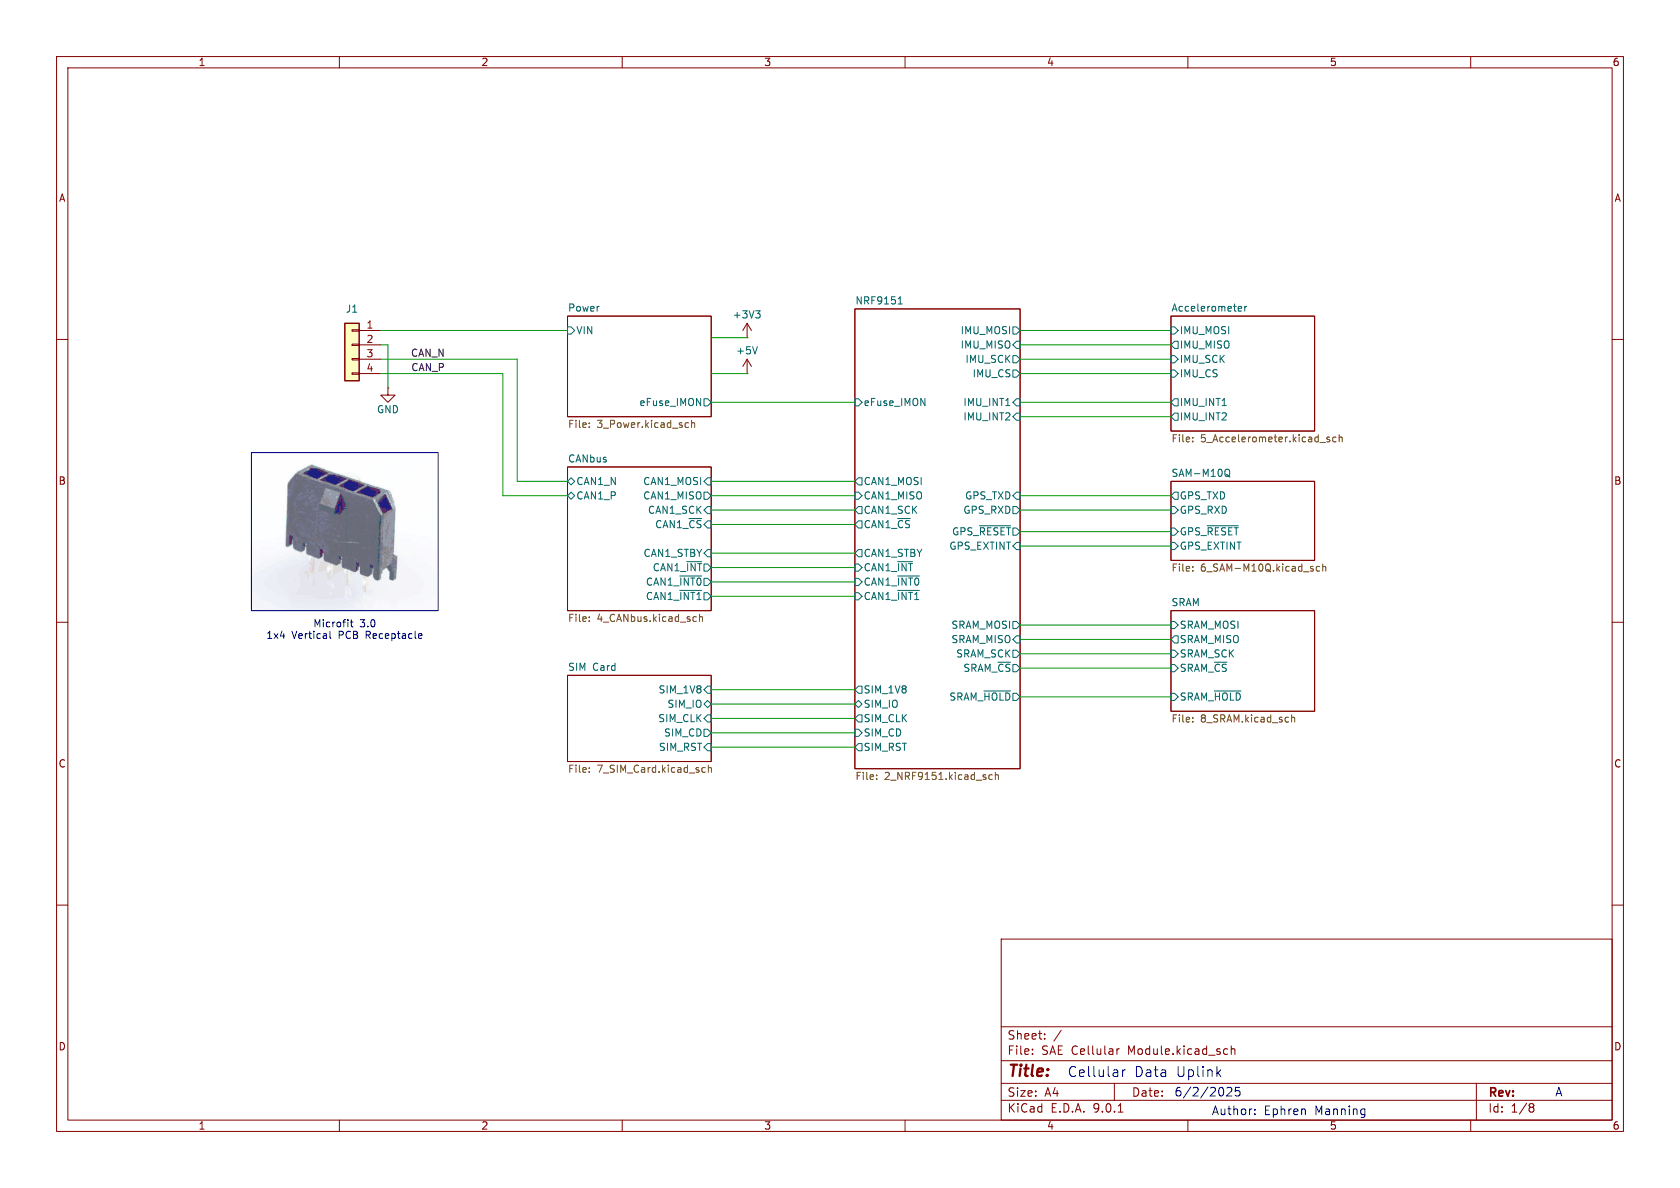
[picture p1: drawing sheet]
(kicad_sch
 (version 20250114)
 (generator "eeschema")
 (generator_version "9.0")
 (paper "A4")
 (lib_symbols
  (symbol "Connector_Generic:Conn_01x04"
   (pin_names
    (offset 1.016) (hide yes)) (exclude_from_sim no) (in_bom yes) (on_board yes)
   (property "Reference" "J" (at 0 5.08 0) (effects (font (size 1.27 1.27))))
   (property "Value" "Conn_01x04" (at 0 -7.62 0) (effects (font (size 1.27 1.27))))
   (property "Footprint" "" (at 0 0 0) (effects (font (size 1.27 1.27)) (hide yes)))
   (property "Datasheet" "~" (at 0 0 0) (effects (font (size 1.27 1.27)) (hide yes)))
   (property "Description" "Generic connector, single row, 01x04, script generated (kicad-library-utils/schlib/autogen/connector/)" (at 0 0 0) (effects (font (size 1.27 1.27)) (hide yes)))
   (symbol "Conn_01x04_1_1"
    (rectangle (start -1.27 3.81) (end 1.27 -6.35) (stroke (width 0.254) (type default)) (fill (type background)))
    (rectangle (start -1.27 2.667) (end 0 2.413) (stroke (width 0.1524) (type default)) (fill (type none)))
    (rectangle (start -1.27 0.127) (end 0 -0.127) (stroke (width 0.1524) (type default)) (fill (type none)))
    (rectangle (start -1.27 -2.413) (end 0 -2.667) (stroke (width 0.1524) (type default)) (fill (type none)))
    (rectangle (start -1.27 -4.953) (end 0 -5.207) (stroke (width 0.1524) (type default)) (fill (type none)))
    (pin passive line (at -5.08 2.54 0) (length 3.81) (name "Pin_1" (effects (font (size 1.27 1.27)))) (number "1" (effects (font (size 1.27 1.27)))))
    (pin passive line (at -5.08 0 0) (length 3.81) (name "Pin_2" (effects (font (size 1.27 1.27)))) (number "2" (effects (font (size 1.27 1.27)))))
    (pin passive line (at -5.08 -2.54 0) (length 3.81) (name "Pin_3" (effects (font (size 1.27 1.27)))) (number "3" (effects (font (size 1.27 1.27)))))
    (pin passive line (at -5.08 -5.08 0) (length 3.81) (name "Pin_4" (effects (font (size 1.27 1.27)))) (number "4" (effects (font (size 1.27 1.27))))))
   (embedded_fonts no))
  (symbol "power:+3V3"
   (power)
   (pin_numbers (hide yes))
   (pin_names
    (offset 0) (hide yes)) (exclude_from_sim no) (in_bom yes) (on_board yes)
   (property "Reference" "#PWR" (at 0 -3.81 0) (effects (font (size 1.27 1.27)) (hide yes)))
   (property "Value" "+3V3" (at 0 3.556 0) (effects (font (size 1.27 1.27))))
   (property "Footprint" "" (at 0 0 0) (effects (font (size 1.27 1.27)) (hide yes)))
   (property "Datasheet" "" (at 0 0 0) (effects (font (size 1.27 1.27)) (hide yes)))
   (property "Description" "Power symbol creates a global label with name \"+3V3\"" (at 0 0 0) (effects (font (size 1.27 1.27)) (hide yes)))
   (symbol "+3V3_0_1"
    (polyline (pts (xy -0.762 1.27) (xy 0 2.54)) (stroke (width 0) (type default)) (fill (type none)))
    (polyline (pts (xy 0 2.54) (xy 0.762 1.27)) (stroke (width 0) (type default)) (fill (type none)))
    (polyline (pts (xy 0 0) (xy 0 2.54)) (stroke (width 0) (type default)) (fill (type none))))
   (symbol "+3V3_1_1"
    (pin power_in line (at 0 0 90) (length 0) (name "~" (effects (font (size 1.27 1.27)))) (number "1" (effects (font (size 1.27 1.27))))))
   (embedded_fonts no))
  (symbol "power:GND"
   (power)
   (pin_numbers (hide yes))
   (pin_names
    (offset 0) (hide yes)) (exclude_from_sim no) (in_bom yes) (on_board yes)
   (property "Reference" "#PWR" (at 0 -6.35 0) (effects (font (size 1.27 1.27)) (hide yes)))
   (property "Value" "GND" (at 0 -3.81 0) (effects (font (size 1.27 1.27))))
   (property "Footprint" "" (at 0 0 0) (effects (font (size 1.27 1.27)) (hide yes)))
   (property "Datasheet" "" (at 0 0 0) (effects (font (size 1.27 1.27)) (hide yes)))
   (property "Description" "Power symbol creates a global label with name \"GND\" , ground" (at 0 0 0) (effects (font (size 1.27 1.27)) (hide yes)))
   (symbol "GND_0_1"
    (polyline (pts (xy 0 0) (xy 0 -1.27) (xy 1.27 -1.27) (xy 0 -2.54) (xy -1.27 -1.27) (xy 0 -1.27)) (stroke (width 0) (type default)) (fill (type none))))
   (symbol "GND_1_1"
    (pin power_in line (at 0 0 270) (length 0) (name "~" (effects (font (size 1.27 1.27)))) (number "1" (effects (font (size 1.27 1.27))))))
   (embedded_fonts no)))
 (rectangle
  (start 44.45 80.01)
  (end 77.47 107.95)
  (stroke (width 0) (type default))
  (fill (type none)))
 (text "Cellular Data Uplink\n"
  (exclude_from_sim no)
  (at 202.438 189.738 0)
  (effects (font (size 1.778 1.778))))
 (text "Author: Ephren Manning\n"
  (exclude_from_sim no)
  (at 214.122 196.596 0)
  (effects (font (size 1.524 1.524)) (justify left)))
 (text "A"
  (exclude_from_sim no)
  (at 275.59 193.294 0)
  (effects (font (size 1.524 1.524))))
 (text "Microfit 3.0\n1x4 Vertical PCB Receptacle\n"
  (exclude_from_sim no)
  (at 60.96 111.506 0)
  (effects (font (size 1.27 1.27))))
 (text "6/2/2025\n"
  (exclude_from_sim no)
  (at 207.518 193.294 0)
  (effects (font (size 1.524 1.524)) (justify left)))
 (wire
  (pts (xy 91.44 85.09) (xy 91.44 63.5))
  (stroke (width 0) (type default)))
 (wire
  (pts (xy 180.34 63.5) (xy 207.01 63.5))
  (stroke (width 0) (type default)))
 (wire
  (pts (xy 180.34 118.11) (xy 207.01 118.11))
  (stroke (width 0) (type default)))
 (wire
  (pts (xy 125.73 85.09) (xy 151.13 85.09))
  (stroke (width 0) (type default)))
 (wire
  (pts (xy 125.73 102.87) (xy 151.13 102.87))
  (stroke (width 0) (type default)))
 (wire
  (pts (xy 180.34 93.98) (xy 207.01 93.98))
  (stroke (width 0) (type default)))
 (wire
  (pts (xy 180.34 87.63) (xy 207.01 87.63))
  (stroke (width 0) (type default)))
 (wire
  (pts (xy 67.31 63.5) (xy 91.44 63.5))
  (stroke (width 0) (type default)))
 (wire
  (pts (xy 67.31 58.42) (xy 100.33 58.42))
  (stroke (width 0) (type default)))
 (wire
  (pts (xy 88.9 87.63) (xy 88.9 66.04))
  (stroke (width 0) (type default)))
 (wire
  (pts (xy 67.31 66.04) (xy 88.9 66.04))
  (stroke (width 0) (type default)))
 (wire
  (pts (xy 125.73 97.79) (xy 151.13 97.79))
  (stroke (width 0) (type default)))
 (wire
  (pts (xy 125.73 127) (xy 151.13 127))
  (stroke (width 0) (type default)))
 (wire
  (pts (xy 180.34 113.03) (xy 207.01 113.03))
  (stroke (width 0) (type default)))
 (wire
  (pts (xy 180.34 66.04) (xy 207.01 66.04))
  (stroke (width 0) (type default)))
 (wire
  (pts (xy 180.34 110.49) (xy 207.01 110.49))
  (stroke (width 0) (type default)))
 (wire
  (pts (xy 67.31 60.96) (xy 68.58 60.96))
  (stroke (width 0) (type default)))
 (wire
  (pts (xy 125.73 100.33) (xy 151.13 100.33))
  (stroke (width 0) (type default)))
 (wire
  (pts (xy 125.73 66.04) (xy 132.08 66.04))
  (stroke (width 0) (type default)))
 (wire
  (pts (xy 68.58 60.96) (xy 68.58 68.58))
  (stroke (width 0) (type default)))
 (wire
  (pts (xy 180.34 115.57) (xy 207.01 115.57))
  (stroke (width 0) (type default)))
 (wire
  (pts (xy 180.34 96.52) (xy 207.01 96.52))
  (stroke (width 0) (type default)))
 (wire
  (pts (xy 100.33 85.09) (xy 91.44 85.09))
  (stroke (width 0) (type default)))
 (wire
  (pts (xy 125.73 90.17) (xy 151.13 90.17))
  (stroke (width 0) (type default)))
 (wire
  (pts (xy 125.73 124.46) (xy 151.13 124.46))
  (stroke (width 0) (type default)))
 (wire
  (pts (xy 125.73 87.63) (xy 151.13 87.63))
  (stroke (width 0) (type default)))
 (wire
  (pts (xy 180.34 90.17) (xy 207.01 90.17))
  (stroke (width 0) (type default)))
 (wire
  (pts (xy 125.73 132.08) (xy 151.13 132.08))
  (stroke (width 0) (type default)))
 (wire
  (pts (xy 180.34 123.19) (xy 207.01 123.19))
  (stroke (width 0) (type default)))
 (wire
  (pts (xy 125.73 71.12) (xy 151.13 71.12))
  (stroke (width 0) (type default)))
 (wire
  (pts (xy 180.34 71.12) (xy 207.01 71.12))
  (stroke (width 0) (type default)))
 (wire
  (pts (xy 100.33 87.63) (xy 88.9 87.63))
  (stroke (width 0) (type default)))
 (wire
  (pts (xy 125.73 105.41) (xy 151.13 105.41))
  (stroke (width 0) (type default)))
 (wire
  (pts (xy 125.73 92.71) (xy 151.13 92.71))
  (stroke (width 0) (type default)))
 (wire
  (pts (xy 180.34 58.42) (xy 207.01 58.42))
  (stroke (width 0) (type default)))
 (wire
  (pts (xy 125.73 129.54) (xy 151.13 129.54))
  (stroke (width 0) (type default)))
 (wire
  (pts (xy 180.34 73.66) (xy 207.01 73.66))
  (stroke (width 0) (type default)))
 (wire
  (pts (xy 180.34 60.96) (xy 207.01 60.96))
  (stroke (width 0) (type default)))
 (wire
  (pts (xy 125.73 121.92) (xy 151.13 121.92))
  (stroke (width 0) (type default)))
 (wire
  (pts (xy 125.73 59.69) (xy 132.08 59.69))
  (stroke (width 0) (type default)))
 (image
  (at 60.96 93.98)
  (scale 0.326687)
  (data))
 (label "CAN_N"
  (at 78.74 63.5 180)
  (effects (font (size 1.27 1.27)) (justify right bottom)))
 (label "CAN_P"
  (at 78.74 66.04 180)
  (effects (font (size 1.27 1.27)) (justify right bottom)))
 (symbol
  (lib_id "power:+3V3")
  (at 132.08 59.69 0)
  (unit 1)
  (exclude_from_sim no)
  (in_bom yes)
  (on_board yes)
  (dnp no)
  (property "Reference" "#PWR01" (at 132.08 63.5 0) (effects (font (size 1.27 1.27)) (hide yes)))
  (property "Value" "+3V3" (at 132.08 55.626 0) (effects (font (size 1.27 1.27))))
  (property "Footprint" "" (at 132.08 59.69 0) (effects (font (size 1.27 1.27)) (hide yes)))
  (property "Datasheet" "" (at 132.08 59.69 0) (effects (font (size 1.27 1.27)) (hide yes)))
  (property "Description" "Power symbol creates a global label with name \"+3V3\"" (at 132.08 59.69 0) (effects (font (size 1.27 1.27)) (hide yes)))
  (pin "1"))
 (symbol
  (lib_id "power:GND")
  (at 68.58 68.58 0)
  (unit 1)
  (exclude_from_sim no)
  (in_bom yes)
  (on_board yes)
  (dnp no)
  (property "Reference" "#PWR03" (at 68.58 74.93 0) (effects (font (size 1.27 1.27)) (hide yes)))
  (property "Value" "GND" (at 68.58 72.39 0) (effects (font (size 1.27 1.27))))
  (property "Footprint" "" (at 68.58 68.58 0) (effects (font (size 1.27 1.27)) (hide yes)))
  (property "Datasheet" "" (at 68.58 68.58 0) (effects (font (size 1.27 1.27)) (hide yes)))
  (property "Description" "Power symbol creates a global label with name \"GND\" , ground" (at 68.58 68.58 0) (effects (font (size 1.27 1.27)) (hide yes)))
  (pin "1"))
 (symbol
  (lib_id "Connector_Generic:Conn_01x04")
  (at 62.23 60.96 0)
  (mirror y)
  (unit 1)
  (exclude_from_sim no)
  (in_bom yes)
  (on_board yes)
  (dnp no)
  (fields_autoplaced yes)
  (property "Reference" "J1" (at 62.23 54.61 0) (effects (font (size 1.27 1.27))))
  (property "Value" "Microfit 3.0" (at 62.23 54.61 0) (effects (font (size 1.27 1.27)) (hide yes)))
  (property "Footprint" "436500428:CONN_SD-43650-010_04_MOL" (at 62.23 60.96 0) (effects (font (size 1.27 1.27)) (hide yes)))
  (property "Datasheet" "~" (at 62.23 60.96 0) (effects (font (size 1.27 1.27)) (hide yes)))
  (property "Description" "Generic connector, single row, 01x04, script generated (kicad-library-utils/schlib/autogen/connector/)" (at 62.23 60.96 0) (effects (font (size 1.27 1.27)) (hide yes)))
  (property "MPN" "0436500428" (at 62.23 60.96 0) (effects (font (size 1.27 1.27)) (hide yes)))
  (pin "1")
  (pin "3")
  (pin "2")
  (pin "4"))
 (symbol
  (lib_id "power:+3V3")
  (at 132.08 66.04 0)
  (unit 1)
  (exclude_from_sim no)
  (in_bom yes)
  (on_board yes)
  (dnp no)
  (property "Reference" "#PWR02" (at 132.08 69.85 0) (effects (font (size 1.27 1.27)) (hide yes)))
  (property "Value" "+5V" (at 132.08 61.976 0) (effects (font (size 1.27 1.27))))
  (property "Footprint" "" (at 132.08 66.04 0) (effects (font (size 1.27 1.27)) (hide yes)))
  (property "Datasheet" "" (at 132.08 66.04 0) (effects (font (size 1.27 1.27)) (hide yes)))
  (property "Description" "Power symbol creates a global label with name \"+3V3\"" (at 132.08 66.04 0) (effects (font (size 1.27 1.27)) (hide yes)))
  (pin "1"))
 (sheet
  (at 100.33 55.88)
  (size 25.4 17.78)
  (exclude_from_sim no)
  (in_bom yes)
  (on_board yes)
  (dnp no)
  (fields_autoplaced yes)
  (stroke (width 0.1524) (type solid))
  (fill (color 0 0 0 0.0000))
  (property "Sheetname" "Power" (at 100.33 55.1684 0) (effects (font (size 1.27 1.27)) (justify left bottom)))
  (property "Sheetfile" "3_Power.kicad_sch" (at 100.33 74.2446 0) (effects (font (size 1.27 1.27)) (justify left top)))
  (pin "VIN" input (at 100.33 58.42 180) (effects (font (size 1.27 1.27)) (justify left)))
  (pin "eFuse_IMON" output (at 125.73 71.12 0) (effects (font (size 1.27 1.27)) (justify right))))
 (sheet
  (at 207.01 85.09)
  (size 25.4 13.97)
  (exclude_from_sim no)
  (in_bom yes)
  (on_board yes)
  (dnp no)
  (fields_autoplaced yes)
  (stroke (width 0.1524) (type solid))
  (fill (color 0 0 0 0.0000))
  (property "Sheetname" "SAM-M10Q" (at 207.01 84.3784 0) (effects (font (size 1.27 1.27)) (justify left bottom)))
  (property "Sheetfile" "6_SAM-M10Q.kicad_sch" (at 207.01 99.6446 0) (effects (font (size 1.27 1.27)) (justify left top)))
  (pin "GPS_TXD" output (at 207.01 87.63 180) (effects (font (size 1.27 1.27)) (justify left)))
  (pin "GPS_EXTINT" input (at 207.01 96.52 180) (effects (font (size 1.27 1.27)) (justify left)))
  (pin "GPS_RXD" input (at 207.01 90.17 180) (effects (font (size 1.27 1.27)) (justify left)))
  (pin "GPS_~{RESET}" input (at 207.01 93.98 180) (effects (font (size 1.27 1.27)) (justify left))))
 (sheet
  (at 100.33 82.55)
  (size 25.4 25.4)
  (exclude_from_sim no)
  (in_bom yes)
  (on_board yes)
  (dnp no)
  (fields_autoplaced yes)
  (stroke (width 0.1524) (type solid))
  (fill (color 0 0 0 0.0000))
  (property "Sheetname" "CANbus" (at 100.33 81.8384 0) (effects (font (size 1.27 1.27)) (justify left bottom)))
  (property "Sheetfile" "4_CANbus.kicad_sch" (at 100.33 108.5346 0) (effects (font (size 1.27 1.27)) (justify left top)))
  (pin "CAN1_N" bidirectional (at 100.33 85.09 180) (effects (font (size 1.27 1.27)) (justify left)))
  (pin "CAN1_P" bidirectional (at 100.33 87.63 180) (effects (font (size 1.27 1.27)) (justify left)))
  (pin "CAN1_STBY" input (at 125.73 97.79 0) (effects (font (size 1.27 1.27)) (justify right)))
  (pin "CAN1_SCK" input (at 125.73 90.17 0) (effects (font (size 1.27 1.27)) (justify right)))
  (pin "CAN1_~{INT}" output (at 125.73 100.33 0) (effects (font (size 1.27 1.27)) (justify right)))
  (pin "CAN1_MOSI" input (at 125.73 85.09 0) (effects (font (size 1.27 1.27)) (justify right)))
  (pin "CAN1_~{CS}" input (at 125.73 92.71 0) (effects (font (size 1.27 1.27)) (justify right)))
  (pin "CAN1_MISO" output (at 125.73 87.63 0) (effects (font (size 1.27 1.27)) (justify right)))
  (pin "CAN1_~{INT0}" output (at 125.73 102.87 0) (effects (font (size 1.27 1.27)) (justify right)))
  (pin "CAN1_~{INT1}" output (at 125.73 105.41 0) (effects (font (size 1.27 1.27)) (justify right))))
 (sheet
  (at 207.01 55.88)
  (size 25.4 20.32)
  (exclude_from_sim no)
  (in_bom yes)
  (on_board yes)
  (dnp no)
  (fields_autoplaced yes)
  (stroke (width 0.1524) (type solid))
  (fill (color 0 0 0 0.0000))
  (property "Sheetname" "Accelerometer" (at 207.01 55.1684 0) (effects (font (size 1.27 1.27)) (justify left bottom)))
  (property "Sheetfile" "5_Accelerometer.kicad_sch" (at 207.01 76.7846 0) (effects (font (size 1.27 1.27)) (justify left top)))
  (pin "IMU_INT1" output (at 207.01 71.12 180) (effects (font (size 1.27 1.27)) (justify left)))
  (pin "IMU_MOSI" input (at 207.01 58.42 180) (effects (font (size 1.27 1.27)) (justify left)))
  (pin "IMU_SCK" input (at 207.01 63.5 180) (effects (font (size 1.27 1.27)) (justify left)))
  (pin "IMU_CS" input (at 207.01 66.04 180) (effects (font (size 1.27 1.27)) (justify left)))
  (pin "IMU_INT2" output (at 207.01 73.66 180) (effects (font (size 1.27 1.27)) (justify left)))
  (pin "IMU_MISO" output (at 207.01 60.96 180) (effects (font (size 1.27 1.27)) (justify left))))
 (sheet
  (at 100.33 119.38)
  (size 25.4 15.24)
  (exclude_from_sim no)
  (in_bom yes)
  (on_board yes)
  (dnp no)
  (fields_autoplaced yes)
  (stroke (width 0.1524) (type solid))
  (fill (color 0 0 0 0.0000))
  (property "Sheetname" "SIM Card" (at 100.33 118.6684 0) (effects (font (size 1.27 1.27)) (justify left bottom)))
  (property "Sheetfile" "7_SIM_Card.kicad_sch" (at 100.33 135.2046 0) (effects (font (size 1.27 1.27)) (justify left top)))
  (pin "SIM_1V8" input (at 125.73 121.92 0) (effects (font (size 1.27 1.27)) (justify right)))
  (pin "SIM_RST" input (at 125.73 132.08 0) (effects (font (size 1.27 1.27)) (justify right)))
  (pin "SIM_IO" bidirectional (at 125.73 124.46 0) (effects (font (size 1.27 1.27)) (justify right)))
  (pin "SIM_CD" output (at 125.73 129.54 0) (effects (font (size 1.27 1.27)) (justify right)))
  (pin "SIM_CLK" input (at 125.73 127 0) (effects (font (size 1.27 1.27)) (justify right))))
 (sheet
  (at 207.01 107.95)
  (size 25.4 17.78)
  (exclude_from_sim no)
  (in_bom yes)
  (on_board yes)
  (dnp no)
  (fields_autoplaced yes)
  (stroke (width 0.1524) (type solid))
  (fill (color 0 0 0 0.0000))
  (property "Sheetname" "SRAM" (at 207.01 107.2384 0) (effects (font (size 1.27 1.27)) (justify left bottom)))
  (property "Sheetfile" "8_SRAM.kicad_sch" (at 207.01 126.3146 0) (effects (font (size 1.27 1.27)) (justify left top)))
  (pin "SRAM_~{CS}" input (at 207.01 118.11 180) (effects (font (size 1.27 1.27)) (justify left)))
  (pin "SRAM_SCK" input (at 207.01 115.57 180) (effects (font (size 1.27 1.27)) (justify left)))
  (pin "SRAM_MOSI" input (at 207.01 110.49 180) (effects (font (size 1.27 1.27)) (justify left)))
  (pin "SRAM_MISO" output (at 207.01 113.03 180) (effects (font (size 1.27 1.27)) (justify left)))
  (pin "SRAM_~{HOLD}" input (at 207.01 123.19 180) (effects (font (size 1.27 1.27)) (justify left))))
 (sheet
  (at 151.13 54.61)
  (size 29.21 81.28)
  (exclude_from_sim no)
  (in_bom yes)
  (on_board yes)
  (dnp no)
  (fields_autoplaced yes)
  (stroke (width 0.1524) (type solid))
  (fill (color 0 0 0 0.0000))
  (property "Sheetname" "NRF9151" (at 151.13 53.8984 0) (effects (font (size 1.27 1.27)) (justify left bottom)))
  (property "Sheetfile" "2_NRF9151.kicad_sch" (at 151.13 136.4746 0) (effects (font (size 1.27 1.27)) (justify left top)))
  (pin "SIM_CD" input (at 151.13 129.54 180) (effects (font (size 1.27 1.27)) (justify left)))
  (pin "SIM_CLK" output (at 151.13 127 180) (effects (font (size 1.27 1.27)) (justify left)))
  (pin "SIM_RST" output (at 151.13 132.08 180) (effects (font (size 1.27 1.27)) (justify left)))
  (pin "SIM_1V8" output (at 151.13 121.92 180) (effects (font (size 1.27 1.27)) (justify left)))
  (pin "SIM_IO" bidirectional (at 151.13 124.46 180) (effects (font (size 1.27 1.27)) (justify left)))
  (pin "CAN1_~{INT0}" input (at 151.13 102.87 180) (effects (font (size 1.27 1.27)) (justify left)))
  (pin "CAN1_MOSI" output (at 151.13 85.09 180) (effects (font (size 1.27 1.27)) (justify left)))
  (pin "CAN1_MISO" input (at 151.13 87.63 180) (effects (font (size 1.27 1.27)) (justify left)))
  (pin "CAN1_SCK" output (at 151.13 90.17 180) (effects (font (size 1.27 1.27)) (justify left)))
  (pin "CAN1_~{INT}" input (at 151.13 100.33 180) (effects (font (size 1.27 1.27)) (justify left)))
  (pin "IMU_MISO" input (at 180.34 60.96 0) (effects (font (size 1.27 1.27)) (justify right)))
  (pin "IMU_INT2" input (at 180.34 73.66 0) (effects (font (size 1.27 1.27)) (justify right)))
  (pin "CAN1_STBY" output (at 151.13 97.79 180) (effects (font (size 1.27 1.27)) (justify left)))
  (pin "CAN1_~{INT1}" input (at 151.13 105.41 180) (effects (font (size 1.27 1.27)) (justify left)))
  (pin "GPS_RXD" output (at 180.34 90.17 0) (effects (font (size 1.27 1.27)) (justify right)))
  (pin "GPS_TXD" input (at 180.34 87.63 0) (effects (font (size 1.27 1.27)) (justify right)))
  (pin "CAN1_~{CS}" output (at 151.13 92.71 180) (effects (font (size 1.27 1.27)) (justify left)))
  (pin "GPS_~{RESET}" output (at 180.34 93.98 0) (effects (font (size 1.27 1.27)) (justify right)))
  (pin "SRAM_MOSI" output (at 180.34 110.49 0) (effects (font (size 1.27 1.27)) (justify right)))
  (pin "SRAM_SCK" output (at 180.34 115.57 0) (effects (font (size 1.27 1.27)) (justify right)))
  (pin "GPS_EXTINT" input (at 180.34 96.52 0) (effects (font (size 1.27 1.27)) (justify right)))
  (pin "SRAM_~{CS}" output (at 180.34 118.11 0) (effects (font (size 1.27 1.27)) (justify right)))
  (pin "SRAM_MISO" input (at 180.34 113.03 0) (effects (font (size 1.27 1.27)) (justify right)))
  (pin "IMU_INT1" input (at 180.34 71.12 0) (effects (font (size 1.27 1.27)) (justify right)))
  (pin "SRAM_~{HOLD}" output (at 180.34 123.19 0) (effects (font (size 1.27 1.27)) (justify right)))
  (pin "IMU_SCK" output (at 180.34 63.5 0) (effects (font (size 1.27 1.27)) (justify right)))
  (pin "IMU_MOSI" output (at 180.34 58.42 0) (effects (font (size 1.27 1.27)) (justify right)))
  (pin "eFuse_IMON" input (at 151.13 71.12 180) (effects (font (size 1.27 1.27)) (justify left)))
  (pin "IMU_CS" output (at 180.34 66.04 0) (effects (font (size 1.27 1.27)) (justify right))))
 (sheet_instances
  (path ""
   (page "1")))
 (embedded_fonts no))
